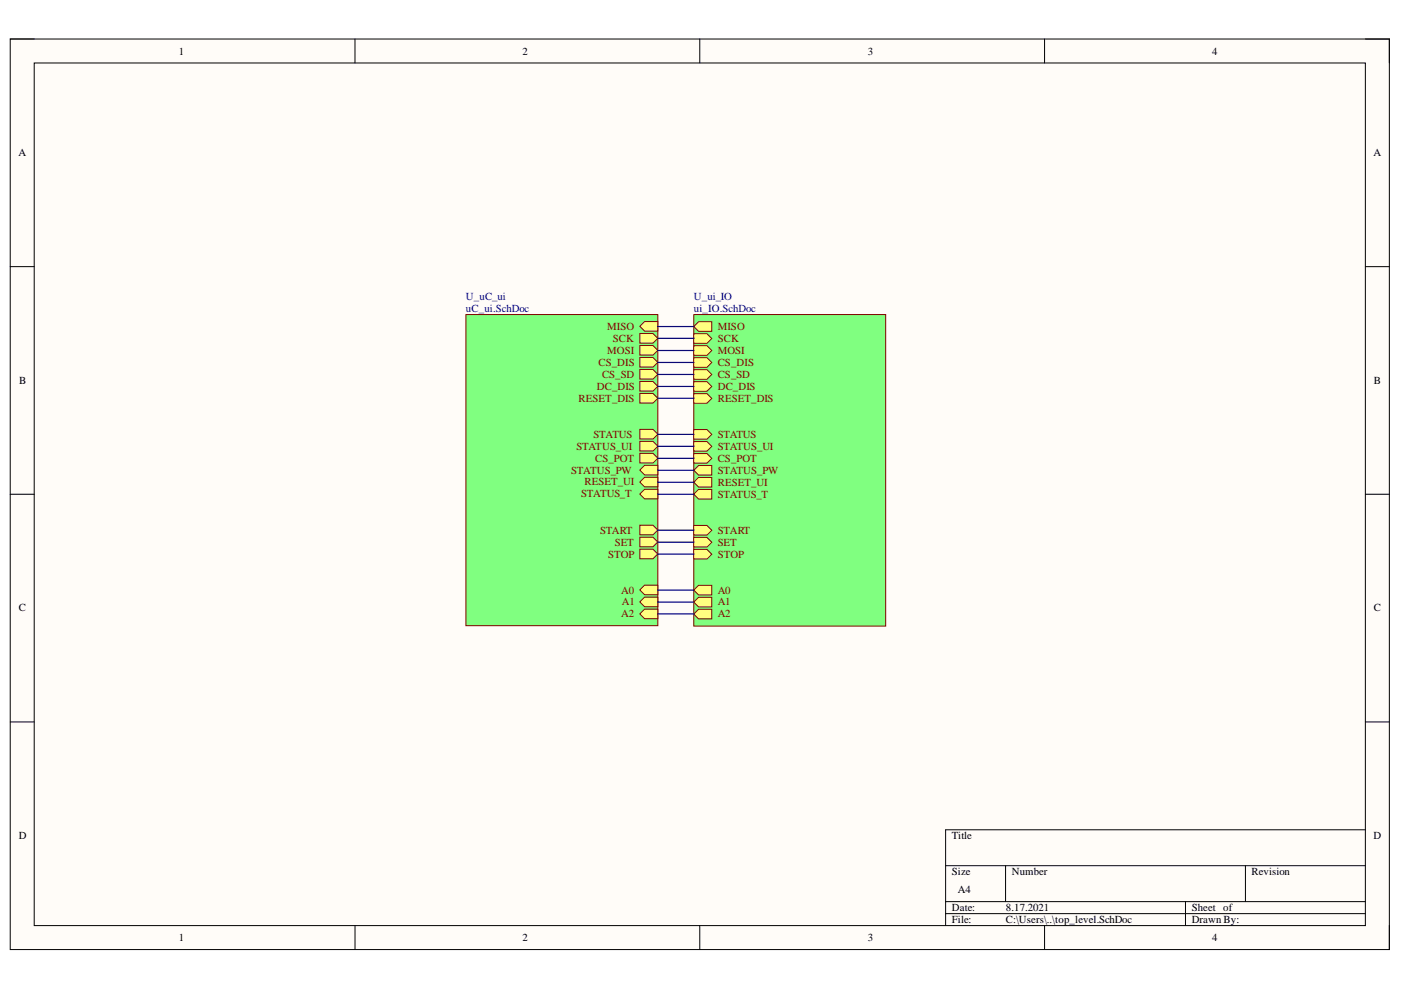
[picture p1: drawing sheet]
<svg xmlns="http://www.w3.org/2000/svg" width="297mm" height="210mm" viewBox="0 0 297 210" stroke-linecap="round" stroke-linejoin="round" font-family="sans-serif">
<path d="M2.2 8.3h292.4v193h-292.4z" fill-rule="evenodd" fill="#fffcf8"/>
<path d="M2.2 8.3h292.4v193h-292.4z" fill="none" stroke="#000" stroke-width=".21"/>
<path d="M7.3 13.4h282.2v182.8h-282.2z" fill-rule="evenodd" fill="#fffcf8"/>
<g fill="none" stroke="#000" stroke-width=".21">
<path d="M2.2 8.3h5.1M7.3 13.4h282.2v182.8h-282.2zM75.3 8.3v5M148.4 8.3v5M221.5 8.3v5.1M289.5 8.3h5.1v5.1M2.2 56.5h5.1M289.5 56.5h5.1M2.2 104.8h5.1M289.5 104.8h5.1M2.2 153.1h5.1M289.5 153.1h5.1"/>
<path d="M289.5 175.9h-89v20.3M75.3 196.2v5.1M148.4 196.2v5.1M200.5 183.6h89M200.5 191.2h89M200.5 193.7h89M213.2 183.6v7.6M221.5 196.2v5.1M251.3 191.2v5M264.1 183.6v7.6M294.6 196.2v5.1"/>
</g>
<path d="M98.8 66.7h40.7v66h-40.7z" fill-rule="evenodd" fill="#80ff80"/>
<path d="M98.8 66.7h40.7v66h-40.7z" fill="none" stroke="#800000" stroke-width=".21"/>
<path d="M135.7 125.1l1-1h2.8v2h-2.8z" fill-rule="evenodd" fill="#ffff80"/>
<path d="M135.7 125.1l1-1h2.8v2h-2.8z" fill="none" stroke="#800000" stroke-width=".21"/>
<path d="M135.7 127.6l1-1h2.8v2h-2.8z" fill-rule="evenodd" fill="#ffff80"/>
<path d="M135.7 127.6l1-1h2.8v2h-2.8z" fill="none" stroke="#800000" stroke-width=".21"/>
<path d="M135.7 130.2l1-1.1h2.8v2.1h-2.8z" fill-rule="evenodd" fill="#ffff80"/>
<path d="M135.7 130.2l1-1.1h2.8v2.1h-2.8z" fill="none" stroke="#800000" stroke-width=".21"/>
<path d="M135.7 78.3h2.8l1 1.1-1 1h-2.8z" fill-rule="evenodd" fill="#ffff80"/>
<path d="M135.7 78.3h2.8l1 1.1-1 1h-2.8z" fill="none" stroke="#800000" stroke-width=".21"/>
<path d="M135.7 93.6h2.8l1 1-1 1h-2.8z" fill-rule="evenodd" fill="#ffff80"/>
<path d="M135.7 93.6h2.8l1 1-1 1h-2.8z" fill="none" stroke="#800000" stroke-width=".21"/>
<path d="M135.7 99.7l1-1h2.8v2h-2.8z" fill-rule="evenodd" fill="#ffff80"/>
<path d="M135.7 99.7l1-1h2.8v2h-2.8z" fill="none" stroke="#800000" stroke-width=".21"/>
<path d="M135.7 75.8h2.8l1 1-1 1h-2.8z" fill-rule="evenodd" fill="#ffff80"/>
<path d="M135.7 75.8h2.8l1 1-1 1h-2.8z" fill="none" stroke="#800000" stroke-width=".21"/>
<path d="M135.7 73.3h2.8l1 1-1 1h-2.8z" fill-rule="evenodd" fill="#ffff80"/>
<path d="M135.7 73.3h2.8l1 1-1 1h-2.8z" fill="none" stroke="#800000" stroke-width=".21"/>
<path d="M136.7 68.2h2.8v2h-2.8l-1-1z" fill-rule="evenodd" fill="#ffff80"/>
<path d="M136.7 68.2h2.8v2h-2.8l-1-1z" fill="none" stroke="#800000" stroke-width=".21"/>
<path d="M135.7 70.7h2.8l1 1-1 1.1h-2.8z" fill-rule="evenodd" fill="#ffff80"/>
<path d="M135.7 70.7h2.8l1 1-1 1.1h-2.8z" fill="none" stroke="#800000" stroke-width=".21"/>
<path d="M135.7 104.8l1-1.1h2.8v2.1h-2.8z" fill-rule="evenodd" fill="#ffff80"/>
<path d="M135.7 104.8l1-1.1h2.8v2.1h-2.8z" fill="none" stroke="#800000" stroke-width=".21"/>
<path d="M135.7 91h2.8l1 1.1-1 1h-2.8z" fill-rule="evenodd" fill="#ffff80"/>
<path d="M135.7 91h2.8l1 1.1-1 1h-2.8z" fill="none" stroke="#800000" stroke-width=".21"/>
<path d="M135.7 113.9h2.8l1 1-1 1h-2.8z" fill-rule="evenodd" fill="#ffff80"/>
<path d="M135.7 113.9h2.8l1 1-1 1h-2.8z" fill="none" stroke="#800000" stroke-width=".21"/>
<path d="M135.7 111.4h2.8l1 1-1 1h-2.8z" fill-rule="evenodd" fill="#ffff80"/>
<path d="M135.7 111.4h2.8l1 1-1 1h-2.8z" fill="none" stroke="#800000" stroke-width=".21"/>
<path d="M135.7 116.4h2.8l1 1.1-1 1h-2.8z" fill-rule="evenodd" fill="#ffff80"/>
<path d="M135.7 116.4h2.8l1 1.1-1 1h-2.8z" fill="none" stroke="#800000" stroke-width=".21"/>
<path d="M135.7 96.1h2.8l1 1-1 1.1h-2.8z" fill-rule="evenodd" fill="#ffff80"/>
<path d="M135.7 96.1h2.8l1 1-1 1.1h-2.8z" fill="none" stroke="#800000" stroke-width=".21"/>
<path d="M135.7 83.4h2.8l1 1-1 1.1h-2.8z" fill-rule="evenodd" fill="#ffff80"/>
<path d="M135.7 83.4h2.8l1 1-1 1.1h-2.8z" fill="none" stroke="#800000" stroke-width=".21"/>
<path d="M135.7 80.9h2.8l1 1-1 1h-2.8z" fill-rule="evenodd" fill="#ffff80"/>
<path d="M135.7 80.9h2.8l1 1-1 1h-2.8z" fill="none" stroke="#800000" stroke-width=".21"/>
<path d="M135.7 102.2l1-1h2.8v2h-2.8z" fill-rule="evenodd" fill="#ffff80"/>
<path d="M135.7 102.2l1-1h2.8v2h-2.8z" fill="none" stroke="#800000" stroke-width=".21"/>
<path d="M147.1 66.7h40.7v66h-40.7z" fill-rule="evenodd" fill="#80ff80"/>
<path d="M147.1 66.7h40.7v66h-40.7z" fill="none" stroke="#800000" stroke-width=".21"/>
<path d="M147.1 69.2l1-1h2.8v2.1h-2.8z" fill-rule="evenodd" fill="#ffff80"/>
<path d="M147.1 69.2l1-1h2.8v2.1h-2.8z" fill="none" stroke="#800000" stroke-width=".21"/>
<path d="M147.1 83.5h2.8l1 1-1 1h-2.8z" fill-rule="evenodd" fill="#ffff80"/>
<path d="M147.1 83.5h2.8l1 1-1 1h-2.8z" fill="none" stroke="#800000" stroke-width=".21"/>
<path d="M147.1 80.9h2.8l1 1-1 1h-2.8z" fill-rule="evenodd" fill="#ffff80"/>
<path d="M147.1 80.9h2.8l1 1-1 1h-2.8z" fill="none" stroke="#800000" stroke-width=".21"/>
<path d="M147.1 75.8h2.8l1 1.1-1 1h-2.8z" fill-rule="evenodd" fill="#ffff80"/>
<path d="M147.1 75.8h2.8l1 1.1-1 1h-2.8z" fill="none" stroke="#800000" stroke-width=".21"/>
<path d="M147.1 125.1l1-1h2.8v2h-2.8z" fill-rule="evenodd" fill="#ffff80"/>
<path d="M147.1 125.1l1-1h2.8v2h-2.8z" fill="none" stroke="#800000" stroke-width=".21"/>
<path d="M147.1 127.7l1-1.1h2.8v2.1h-2.8z" fill-rule="evenodd" fill="#ffff80"/>
<path d="M147.1 127.7l1-1.1h2.8v2.1h-2.8z" fill="none" stroke="#800000" stroke-width=".21"/>
<path d="M147.1 111.4h2.8l1 1-1 1h-2.8z" fill-rule="evenodd" fill="#ffff80"/>
<path d="M147.1 111.4h2.8l1 1-1 1h-2.8z" fill="none" stroke="#800000" stroke-width=".21"/>
<path d="M147.1 116.5h2.8l1 1-1 1h-2.8z" fill-rule="evenodd" fill="#ffff80"/>
<path d="M147.1 116.5h2.8l1 1-1 1h-2.8z" fill="none" stroke="#800000" stroke-width=".21"/>
<path d="M148.1 98.7h2.8v2h-2.8l-1-1z" fill-rule="evenodd" fill="#ffff80"/>
<path d="M148.1 98.7h2.8v2h-2.8l-1-1z" fill="none" stroke="#800000" stroke-width=".21"/>
<path d="M147.1 93.6h2.8l1 1-1 1.1h-2.8z" fill-rule="evenodd" fill="#ffff80"/>
<path d="M147.1 93.6h2.8l1 1-1 1.1h-2.8z" fill="none" stroke="#800000" stroke-width=".21"/>
<path d="M148.1 101.2h2.8v2.1h-2.8l-1-1z" fill-rule="evenodd" fill="#ffff80"/>
<path d="M148.1 101.2h2.8v2.1h-2.8l-1-1z" fill="none" stroke="#800000" stroke-width=".21"/>
<path d="M147.1 104.8l1-1h2.8v2h-2.8z" fill-rule="evenodd" fill="#ffff80"/>
<path d="M147.1 104.8l1-1h2.8v2h-2.8z" fill="none" stroke="#800000" stroke-width=".21"/>
<path d="M147.1 91.1h2.8l1 1-1 1h-2.8z" fill-rule="evenodd" fill="#ffff80"/>
<path d="M147.1 91.1h2.8l1 1-1 1h-2.8z" fill="none" stroke="#800000" stroke-width=".21"/>
<path d="M147.1 113.9h2.8l1 1.1-1 1h-2.8z" fill-rule="evenodd" fill="#ffff80"/>
<path d="M147.1 113.9h2.8l1 1.1-1 1h-2.8z" fill="none" stroke="#800000" stroke-width=".21"/>
<path d="M147.1 78.4h2.8l1 1-1 1h-2.8z" fill-rule="evenodd" fill="#ffff80"/>
<path d="M147.1 78.4h2.8l1 1-1 1h-2.8z" fill="none" stroke="#800000" stroke-width=".21"/>
<path d="M147.1 96.2h2.8l1 1-1 1h-2.8z" fill-rule="evenodd" fill="#ffff80"/>
<path d="M147.1 96.2h2.8l1 1-1 1h-2.8z" fill="none" stroke="#800000" stroke-width=".21"/>
<path d="M147.1 70.8h2.8l1 1-1 1h-2.8z" fill-rule="evenodd" fill="#ffff80"/>
<path d="M147.1 70.8h2.8l1 1-1 1h-2.8z" fill="none" stroke="#800000" stroke-width=".21"/>
<path d="M147.1 73.3h2.8l1 1-1 1h-2.8z" fill-rule="evenodd" fill="#ffff80"/>
<path d="M147.1 73.3h2.8l1 1-1 1h-2.8z" fill="none" stroke="#800000" stroke-width=".21"/>
<path d="M148.1 129.2h2.8v2h-2.8l-1-1z" fill-rule="evenodd" fill="#ffff80"/>
<path d="M148.1 129.2h2.8v2h-2.8l-1-1z" fill="none" stroke="#800000" stroke-width=".21"/>
<g fill="none" stroke="#000080" stroke-width=".25">
<path d="M139.5 71.7l7.6 .1M139.5 79.4h7.6M139.5 76.8l7.6 .1M139.5 74.3h7.6M139.5 69.2h7.6M139.5 99.7h7.6M139.5 97.1l7.6 .1M139.5 94.6h7.6M139.5 92.1h7.6M139.5 84.4l7.6 .1M139.5 81.9h7.6M139.5 117.5h7.6"/>
<path d="M139.5 114.9l7.6 .1M139.5 112.4h7.6M139.5 104.8h7.6M139.5 102.2l7.6 .1M139.5 130.2h7.6M139.5 127.6l7.6 .1M139.5 125.1h7.6"/>
</g>
<g font-size="2.3">
<text x="37.9" y="11.6">1</text>
<text x="110.8" y="11.6">2</text>
<text x="184" y="11.6">3</text>
<text x="257" y="11.6">4</text>
<text x="3.9" y="33.1">A</text>
<text x="291.2" y="33.1">A</text>
<text x="4.1" y="81.4">B</text>
<text x="291.3" y="81.4">B</text>
<text x="4" y="129.6">C</text>
<text x="291.3" y="129.6">C</text>
<text x="4" y="177.9">D</text>
<text x="201.8" y="177.9">Title</text>
<text x="291.2" y="177.9">D</text>
<text x="201.8" y="185.6">Size</text>
<text x="214.5" y="185.6">Number</text>
<text x="265.3" y="185.6">Revision</text>
<text x="203.1" y="189.4">A4</text>
<text x="201.8" y="193.2">Date:</text>
<text x="201.8" y="195.7">File:</text>
<text x="213.2" y="193.2">8.17.2021</text>
<text x="213.2" y="195.7">C:\Users\..\top_level.SchDoc</text>
<text x="252.7" y="193.2">Sheet of</text>
<text x="252.7" y="195.7">Drawn By:</text>
<text x="37.9" y="199.5">1</text>
<text x="110.8" y="199.5">2</text>
<text x="184" y="199.5">3</text>
<text x="257" y="199.5">4</text>
</g>
<g font-size="2.3" fill="#000080">
<text x="98.8" y="63.6">U_uC_ui</text>
<text x="147.1" y="63.6">U_ui_IO</text>
<text x="98.8" y="66.2">uC_ui.SchDoc</text>
<text x="147.1" y="66.2">ui_IO.SchDoc</text>
</g>
<g font-size="2.3" fill="#800000">
<text x="128.7" y="70">MISO</text>
<text x="152.2" y="70">MISO</text>
<text x="126.9" y="77.6">CS_DIS</text>
<text x="128.7" y="75">MOSI</text>
<text x="129.9" y="72.5">SCK</text>
<text x="152.2" y="77.6">CS_DIS</text>
<text x="152.2" y="72.5">SCK</text>
<text x="152.2" y="75">MOSI</text>
<text x="126.5" y="82.7">DC_DIS</text>
<text x="127.6" y="80.1">CS_SD</text>
<text x="152.2" y="82.7">DC_DIS</text>
<text x="152.2" y="80.1">CS_SD</text>
<text x="122.6" y="85.2">RESET_DIS</text>
<text x="152.2" y="85.2">RESET_DIS</text>
<text x="122.2" y="95.3">STATUS_UI</text>
<text x="125.9" y="92.8">STATUS</text>
<text x="152.2" y="95.4">STATUS_UI</text>
<text x="152.2" y="92.9">STATUS</text>
<text x="121.1" y="100.4">STATUS_PW</text>
<text x="126.2" y="97.9">CS_POT</text>
<text x="152.2" y="100.5">STATUS_PW</text>
<text x="152.2" y="98">CS_POT</text>
<text x="123.2" y="105.5">STATUS_T</text>
<text x="123.9" y="102.9">RESET_UI</text>
<text x="152.2" y="103">RESET_UI</text>
<text x="152.2" y="105.6">STATUS_T</text>
<text x="127.2" y="113.2">START</text>
<text x="152.2" y="113.2">START</text>
<text x="128.9" y="118.2">STOP</text>
<text x="130.3" y="115.7">SET</text>
<text x="152.2" y="118.2">STOP</text>
<text x="152.2" y="115.7">SET</text>
<text x="131.7" y="125.8">A0</text>
<text x="152.2" y="125.8">A0</text>
<text x="131.7" y="130.9">A2</text>
<text x="131.9" y="128.4">A1</text>
<text x="152.2" y="128.4">A1</text>
<text x="152.2" y="130.9">A2</text>
</g>
</svg>
